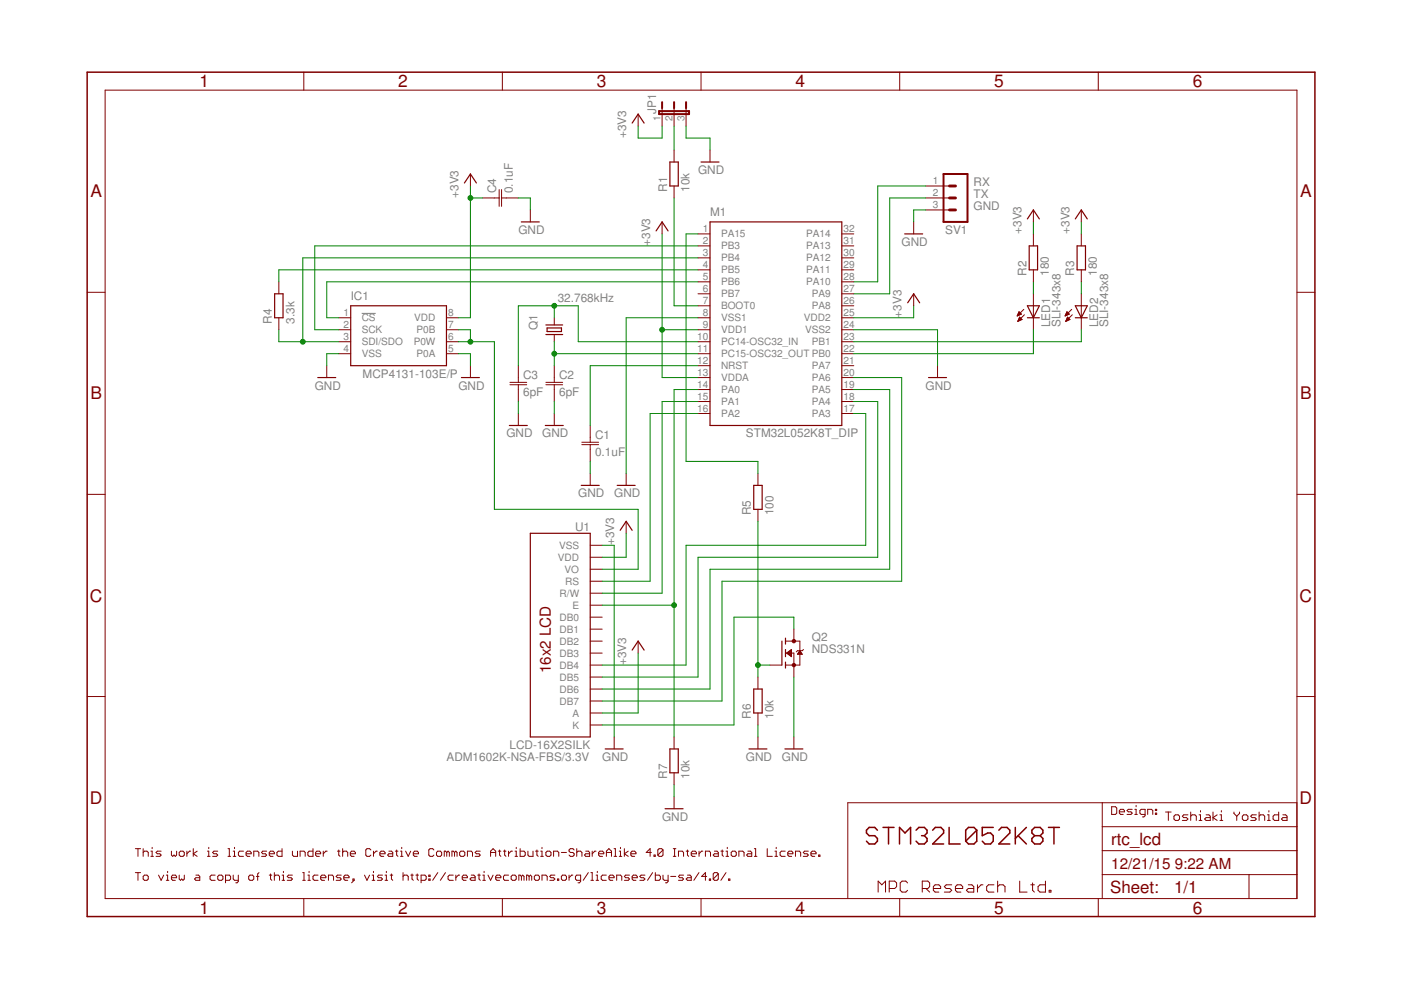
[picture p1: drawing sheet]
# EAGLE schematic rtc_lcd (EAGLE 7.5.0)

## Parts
C1  0.1uF  C-JIS050-024X044  [C050-024X044]
C2  6pF  C-JIS050-024X044  [C050-024X044]
C3  6pF  C-JIS050-024X044  [C050-024X044]
C4  0.1uF  C-JIS050-024X044  [C050-024X044]
IC1  MCP4131-103E/P  [DIL8]
JP1  JP2E  [JP2]
LED1  SLI-343x8  LED3MM  [LED3MM]
LED2  SLI-343x8  LED3MM  [LED3MM]
M1  STM32L052K8T_DIP  [DIP32]
Q1  32.768kHz  CRYSTALTC26V  [TC26V]
Q2  NDS331N  [SOT23]
R1  10k  R-EU_0207/2V  [0207/2V]
R2  180  R-EU_0207/2V  [0207/2V]
R3  180  R-EU_0207/2V  [0207/2V]
R4  3.3k  R-EU_0207/2V  [0207/2V]
R5  100  R-EU_0207/2V  [0207/2V]
R6  10k  R-EU_0207/2V  [0207/2V]
R7  10k  R-EU_0207/2V  [0207/2V]
SV1  MA03-1  [MA03-1]
U1  LCD-16X2SILK  [LCD-16X2]

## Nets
+3V3: C4.1 IC1.8(VDD) JP1.1 M1.9(VDD1) M1.13(VDDA) M1.25(VDD2) R2.2 R3.2 U1.2(VDD) U1.15(A)
GND: C1.2 C2.2 C3.2 C4.2 IC1.4(VSS) IC1.5(P0A) JP1.3 M1.8(VSS1) M1.24(VSS2) Q2.2(S) R6.1 R7.1 SV1.3 U1.1(VSS)
N$1: M1.27(PA9) SV1.2
N$2: M1.7(BOOT0) R1.1
N$3: M1.28(PA10) SV1.1
N$4: C1.1 M1.12(NRST)
N$5: M1.16(PA2) U1.4(RS)
N$6: JP1.2 R1.2
N$7: LED2.A R3.1
N$8: M1.15(PA1) U1.5(R/W)
N$9: LED1.A R2.1
N$10: M1.4(PB5) R4.2
N$11: IC1.2(SCK) M1.2(PB3)
N$12: IC1.1(!CS) M1.5(PB6)
N$13: M1.17(PA3) U1.11(DB4)
N$14: M1.18(PA4) U1.12(DB5)
N$15: M1.14(PA0) R7.2 U1.6(E)
N$16: M1.19(PA5) U1.13(DB6)
N$17: Q2.1(G) R5.1 R6.2
N$18: M1.20(PA6) U1.14(DB7)
N$20: Q2.3(D) U1.16(K)
N$21: M1.1(PA15) R5.2
N$22: C2.1 M1.11(PC15-OSC32_OUT) Q1.1
N$23: C3.1 M1.10(PC14-OSC32_IN) Q1.2
N$24: LED1.K(C) M1.22(PB0)
N$25: IC1.6(P0W) IC1.7(P0B) U1.3(VO)
N$26: IC1.3(SDI/SDO) M1.3(PB4) R4.1
N$27: LED2.K(C) M1.23(PB1)
Unconnected: M1.6(PB7) M1.21(PA7) M1.26(PA8) M1.29(PA11) M1.30(PA12) M1.31(PA13) M1.32(PA14) U1.7(DB0) U1.8(DB1) U1.9(DB2) U1.10(DB3)

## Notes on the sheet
- RX
- TX
- GND
- ADM1602K-NSA-FBS/3.3V
- Design:
- Toshiaki Yoshida
- STM32L052K8T
- This work is licensed under the Creative Commons Attribution-ShareAlike 4.0 International License.
- To view a copy of this license, visit http://creativecommons.org/licenses/by-sa/4.0/.
- MPC Research Ltd.

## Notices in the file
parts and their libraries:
SparkFun-Displays: Licensing: CC v3.0 Share-Alike You are welcome to use this library for commercial purposes.
